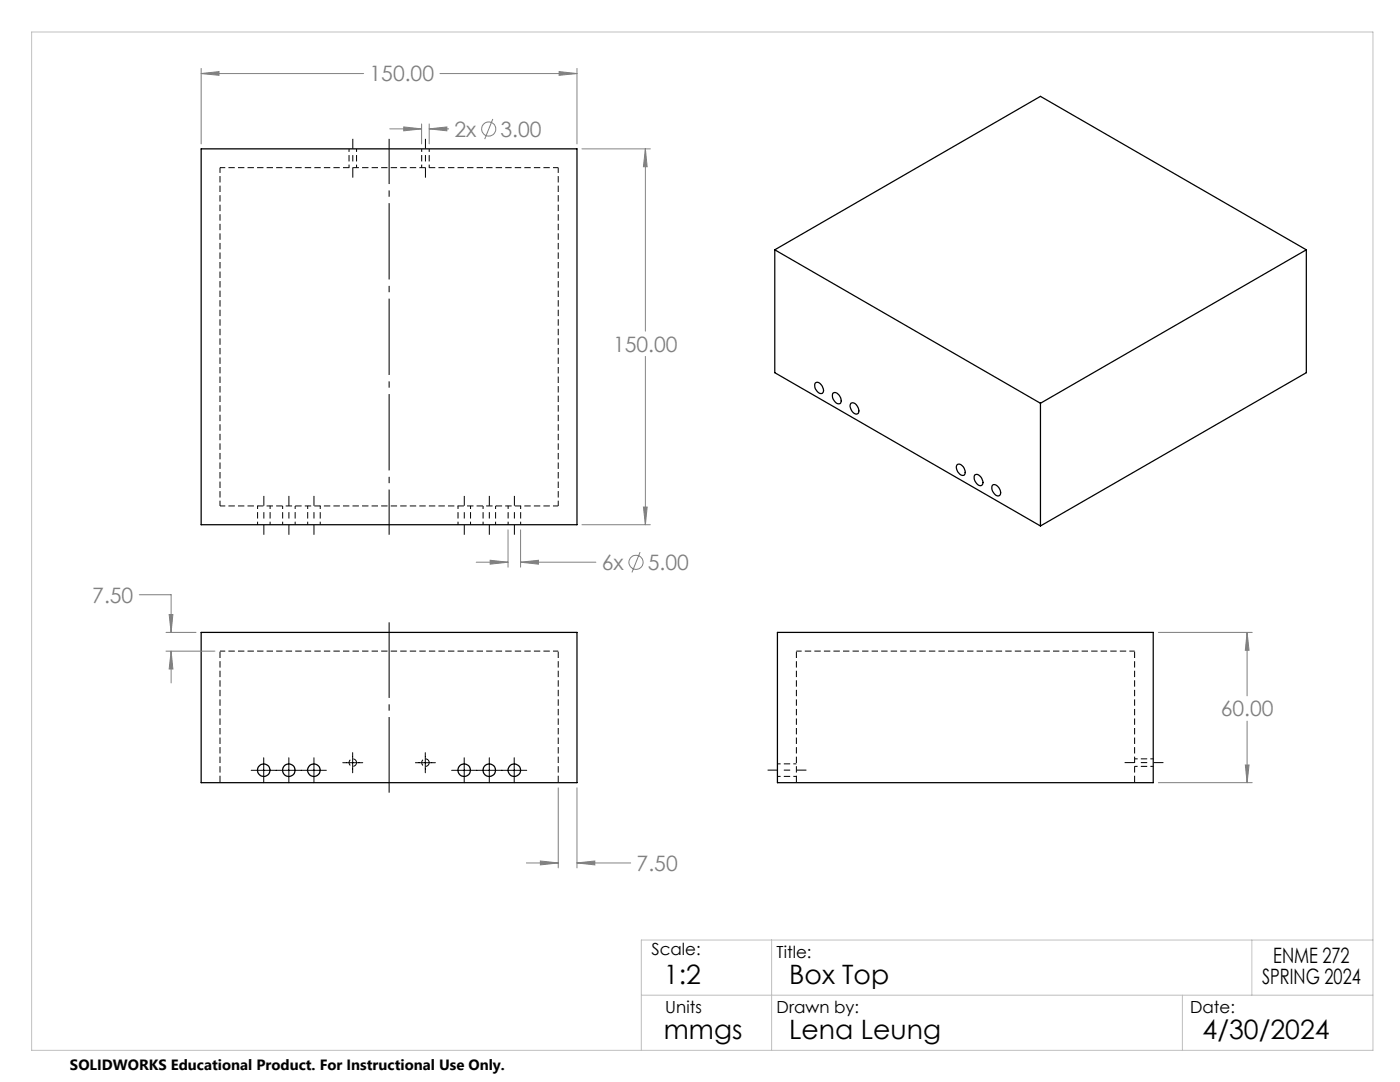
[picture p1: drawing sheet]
<svg xmlns="http://www.w3.org/2000/svg" width="279mm" height="216mm" viewBox="0 0 279 216" stroke-linecap="round" stroke-linejoin="round" font-family="sans-serif">
<g fill="none" stroke="#000" stroke-width=".25">
<path d="M40.1 29.7h75v75h-75zM154.6 49.8v24.6l53 30.6M154.6 49.8l53 30.7M154.6 49.8l53-30.6 53.1 30.6M260.7 49.8l-53.1 30.7M260.7 49.8v24.6l-53.1 30.6M162.7 76.4a1.1 1.1 0 0 1 1.5 1 .7 .7 0 0 1-.1 1.1 .7 .7 0 0 1-1-.4l-.5-.8zM166.3 78.4a1.42 1.42 0 0 1 1.6 1.8 .65 .65 0 0 1-.7 .4 .65 .65 0 0 1-.6-.4l-.4-.9zM169.8 80.5a1.39 1.39 0 0 1 1.6 1.7l-.1 .2a1 1 0 0 1-1.5-.7l-.1-.6zM191 92.7a1.42 1.42 0 0 1 1.6 1.8 .65 .65 0 0 1-.6 .4 .65 .65 0 0 1-.6-.5l-.5-1.1zM194.6 94.8a1.42 1.42 0 0 1 1.5 1.7 .65 .65 0 0 1-.6 .4 .65 .65 0 0 1-.6-.4l-.4-.8zM198.1 96.8a1.42 1.42 0 0 1 1.6 1.8 .65 .65 0 0 1-.7 .4 .65 .65 0 0 1-.6-.5l-.4-.8z"/>
<path d="M207.6 80.5v24.5M40.1 126.2h75v30h-75zM155.2 126.2h75v30h-75z"/>
<circle cx="52.6" cy="153.7" r="1.26"/>
<circle cx="57.6" cy="153.7" r="1.25"/>
<circle cx="62.6" cy="153.7" r="1.25"/>
<circle cx="92.6" cy="153.7" r="1.25"/>
<circle cx="97.6" cy="153.7" r="1.25"/>
<circle cx="102.6" cy="153.7" r="1.26"/>
</g>
<path d="M43.9 129.9v26.3M111.4 129.9v26.3M158.9 129.9v26.3M226.4 129.9v26.3" fill="none" stroke="#000" stroke-width=".2" stroke-dasharray="1.3 .6" stroke-dashoffset="-.1" stroke-linecap="butt"/>
<path d="M43.9 33.5v67.5M111.4 33.5h-67.5M43.9 101h67.5M111.4 101v-67.5M43.9 129.9h67.5M158.9 129.9h67.5M71.2 152.2a.75 .75 0 0 0-1.1-.7 .75 .75 0 0 0-.2 1.2 .75 .75 0 0 0 1.2-.3l.1-.2M85.7 152.2a.75 .75 0 0 0-1.1-.7 .75 .75 0 0 0-.2 1.2 .75 .75 0 0 0 1.2-.3l.1-.2" fill="none" stroke="#000" stroke-width=".2" stroke-dasharray="1.3 .6" stroke-dashoffset=".2" stroke-linecap="butt"/>
<g fill="none" stroke="#000" stroke-width=".2" stroke-dasharray="1.3 .6" stroke-dashoffset=".7" stroke-linecap="butt">
<path d="M69.7 29.7v3.8M71.2 33.5v-3.8M84.2 29.7v3.8M85.7 33.5v-3.8M51.4 101v3.7M53.9 104.7v-3.7M56.4 101v3.7M58.9 104.7v-3.7M61.4 101v3.7M63.9 104.7v-3.7M91.4 101v3.7M93.9 104.7v-3.7"/>
<path d="M96.4 101v3.7M98.9 104.7v-3.7M101.4 101v3.7M103.9 104.7v-3.7M155.2 154.9h3.7M158.9 152.4h-3.7M226.4 152.9h3.8M230.2 151.4h-3.8"/>
</g>
<g fill="none" stroke="#808080" stroke-width=".2">
<path d="M40.1 14.7l3.6-.4v.7zM40.1 13.7v15M40.1 14.7h32.5M87.8 14.7h27.3M111.6 14.3l3.5 .4-3.5 .3zM115.1 13.7v15M77.8 25.7h6.3M80.6 25.3l3.5 .4-3.5 .4zM84.1 24.7v4M85.7 25.7l3.5-.4v.8zM85.7 24.7v4M85.7 25.7h3.8"/>
<path d="M98.4 23.7l-1.7 4.1M116.1 29.7h13.7M128.8 29.7l.4 3.6h-.8zM128.8 29.7v36.4M128.8 71.1v33.6M27.8 118.7h6.3v7.5M95 112.2h6.4M97.8 111.8l3.6 .4-3.6 .4zM101.4 105.7v7.5M103.9 112.2l3.6-.4v.8zM103.9 105.7v7.5M103.9 112.2h15"/>
<path d="M116.1 104.7h13.7M127.7 110.2l-1.6 4M128.4 101.2h.8l-.4 3.5zM33.1 126.2h6M33.1 129.9h9.8M33.8 122.6h.7l-.4 3.6zM34.1 129.9l.4 3.6h-.7zM34.1 129.9v6.4M231.2 126.2h18.7M248.9 126.2l.4 3.6h-.8zM248.9 126.2v12.7M111.4 157.2v16"/>
<path d="M115.1 157.2v16M231.2 156.2h18.7M248.5 152.6h.8l-.4 3.6zM248.9 143.9v12.3M105.1 172.2h6.3M107.8 171.8l3.6 .4-3.6 .4zM115.1 172.2l3.6-.4v.8zM115.1 172.2h10.8"/>
<circle cx="97.5" cy="25.7" r="1.42"/>
<circle cx="126.9" cy="112.2" r="1.41"/>
</g>
<path d="M77.7 124.2v34" fill="none" stroke="#000" stroke-width=".2" stroke-dasharray="15.2 1.3 1.3 1.3" stroke-dashoffset=".1" stroke-linecap="butt"/>
<path d="M70.4 35.5v-7.8M84.9 35.5v-7.8M52.7 106.7v-7.7M57.7 106.7v-7.7M62.7 106.7v-7.7M92.7 106.7v-7.7M97.7 106.7v-7.7M102.7 106.7v-7.7M153.2 153.7h7.7M224.4 152.2h7.8" fill="none" stroke="#000" stroke-width=".2" stroke-dasharray="15.2 1.3 1.3 1.3" stroke-dashoffset="13.3" stroke-linecap="butt"/>
<path d="M77.7 106.7v-79" fill="none" stroke="#000" stroke-width=".2" stroke-dasharray="15.2 1.3 1.3 1.3" stroke-dashoffset="6.2" stroke-linecap="butt"/>
<path d="M50.1 153.7h15M52.6 151.2v5M57.6 151.2v5M62.7 151.2v5M68.4 152.2h4M70.4 150.2v4M82.9 152.2h4M84.9 150.2v4M90.1 153.7h15M92.6 151.2v5M97.6 151.2v5M102.6 151.2v5" fill="none" stroke="#000" stroke-width=".2"/>
<path d="M6.3 6.4h267.7v203.2h-267.7zM128 198.6h146M154 187.6v22M236 198.6v11M249.8 187.6v11M274 187.6h-146v22" fill="none" stroke="#c0c0c0" stroke-width=".2"/>
<path d="M107.8 171.8l3.6 .4-3.6 .4zM115.1 172.2l3.6-.4v.8zM33.8 122.6h.7l-.4 3.6zM34.1 129.9l.4 3.6h-.7zM128.4 101.2h.8l-.4 3.5zM128.8 29.7l.4 3.6h-.8zM111.6 14.3l3.5 .4-3.5 .3zM40.1 14.7l3.6-.4v.7zM97.8 111.8l3.6 .4-3.6 .4zM103.9 112.2l3.6-.4v.8zM85.7 25.7l3.5-.4v.8zM80.6 25.3l3.5 .4-3.5 .4zM248.9 126.2l.4 3.6h-.8zM248.5 152.6h.8l-.4 3.6z" fill="#808080"/>
<g font-size="5.3">
<text x="132.5" y="196.4">1:2</text>
<text x="157.5" y="196.4">Box Top</text>
<text x="132.5" y="207.4">mmgs</text>
<text x="157.5" y="207.4">Lena Leung</text>
<text x="240" y="207.4">4/30/2024</text>
</g>
<g font-size="4.2" fill="#808080">
<text x="73.7" y="16.2">150.00</text>
<text x="90.7" y="27.3">2x</text>
<text x="99.9" y="27.3">3.00</text>
<text x="122.3" y="70.2">150.00</text>
<text x="120.1" y="113.7">6x</text>
<text x="129.3" y="113.7">5.00</text>
<text x="18.4" y="120.2">7.50</text>
<text x="243.6" y="143">60.00</text>
<text x="127.1" y="173.8">7.50</text>
</g>
<g font-size="4.2">
<text x="251.9" y="196.4">SPRING 2024</text>
<text x="254.1" y="192.2">ENME 272</text>
</g>
<g font-size="3.3">
<text x="130" y="190.6">Scale:</text>
<text x="155" y="191.2">Title:</text>
<text x="132.8" y="202.2">Units</text>
<text x="155" y="202.2">Drawn by:</text>
<text x="237.5" y="202.2">Date:</text>
</g>
<text font-size="3" x="14" y="213.5">SOLIDWORKS Educational Product. For Instructional Use Only.</text>
</svg>
